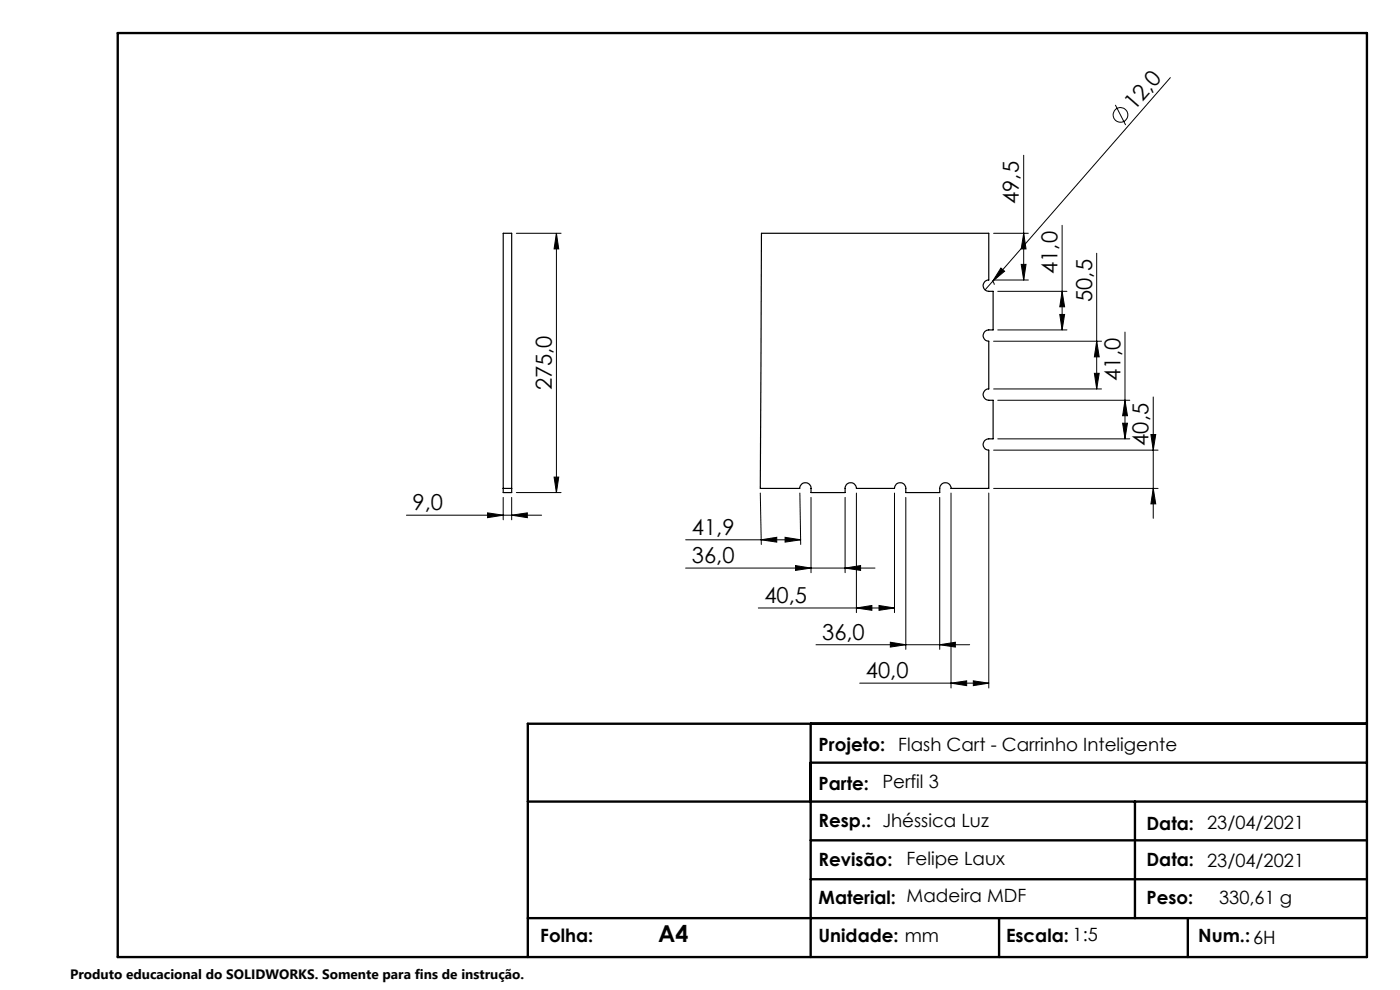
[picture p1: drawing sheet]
<svg xmlns="http://www.w3.org/2000/svg" width="297mm" height="210mm" viewBox="0 0 297 210" stroke-linecap="round" stroke-linejoin="round" font-family="sans-serif">
<g fill="none" stroke="#000" stroke-width=".21">
<path d="M248.3 16.5l-37.7 43.2M217.2 32.9v26.5M236.6 22.3l2.2 4.2M109.5 49.5h9.5M118 49.5v55M118 49.5l.5 3.3h-1zM210.5 59.7l.5 .7M210.6 59.7l-1.6 1.8M210.8 59.4h7.4M210.8 49.5h7.4M212.3 56.9l.8 .6-2.5 2.2zM216.6 56.1h1.1l-.5 3.3z"/>
<path d="M217.2 49.5l.5 3.3h-1.1zM225.3 47.8v22.2M232.7 53.7v28.8M210.8 72.4h22.9M211.7 70h14.6M211.7 61.8h14.6M224.8 66.7h1l-.5 3.3zM225.3 61.8l.5 3.3h-1zM232.2 79.2h1l-.5 3.3zM232.7 72.4l.5 3.3h-1zM238.7 70.4v22.7M210.8 82.5h22.9"/>
<path d="M210.8 95.5h34.9M211.7 93.1h28M211.7 84.9h28M238.2 89.8h1l-.5 3.3zM238.7 84.9l.5 3.3h-1zM244.2 92.2h1l-.5 3.3zM244.7 84.2v25.8M86.2 109.3h28.7M103.4 108.8l3.4 .5-3.4 .5zM106.8 105.5v4.8M108.5 109.3l3.4-.5v1zM108.5 105.5v4.8"/>
<path d="M109.5 104.5h9.5M117.5 101.2h1l-.5 3.3zM145.5 114.5h24.4M161.3 104.6l.2 10.9M161.5 114.5l3.3-.5v1zM166.5 114l3.4 .5-3.4 .5zM168.8 120l3.2 .5-3.2 .5zM169.7 104.6l.2 10.9M172 105.5v16M179.3 105.5v16M181.7 104.6v25.4M189.8 104.6v25.4"/>
<path d="M192.2 105.5v32.3M199.4 105.5v32.3M201.8 104.6v41.3M209.8 104.6v41.3M210.8 103.6h34.9M244.7 103.6l.5 3.3h-1zM145.5 120.5h40.1M160.9 129h28.9M173.1 136.8h32.6M179.3 120.5l3.3-.5v1zM181.7 129l3.3-.6v1.1zM186.5 128.4l3.3 .6-3.3 .5z"/>
<path d="M188.9 136.2l3.3 .6-3.3 .5zM199.4 136.8l3.3-.6v1.1zM182.4 144.9h27.4M201.8 144.9l3.3-.5v1zM206.5 144.4l3.3 .5-3.3 .5z"/>
<circle cx="237.7" cy="24.4" r="1.56"/>
</g>
<path d="M25 7h265v196h-265zM172 153.5v49.5M290 153.5h-178v49.5M112 170h178M172 161.8h118M172 178.3h118M240.8 170v24.8M172 186.5h118M211.9 194.8v8.2M252 194.8v8.2M290 194.8h-178" fill="none" stroke="#000" stroke-width=".5"/>
<g fill="#000">
<path d="M212.3 56.9l.8 .6-2.5 2.2z"/>
<path d="M118 49.5l.5 3.3h-1zM117.5 101.2h1l-.5 3.3z"/>
<path d="M216.6 56.1h1.1l-.5 3.3zM217.2 49.5l.5 3.3h-1.1zM224.8 66.7h1l-.5 3.3zM225.3 61.8l.5 3.3h-1z"/>
<path d="M232.2 79.2h1l-.5 3.3zM232.7 72.4l.5 3.3h-1zM238.2 89.8h1l-.5 3.3zM238.7 84.9l.5 3.3h-1zM244.7 103.6l.5 3.3h-1zM244.2 92.2h1l-.5 3.3z"/>
<path d="M103.4 108.8l3.4 .5-3.4 .5zM108.5 109.3l3.4-.5v1zM168.8 120l3.2 .5-3.2 .5zM179.3 120.5l3.3-.5v1zM181.7 129l3.3-.6v1.1zM186.5 128.4l3.3 .6-3.3 .5zM188.9 136.2l3.3 .6-3.3 .5zM199.4 136.8l3.3-.6v1.1zM201.8 144.9l3.3-.5v1zM206.5 144.4l3.3 .5-3.3 .5z"/>
<path d="M166.5 114l3.4 .5-3.4 .5zM161.5 114.5l3.3-.5v1z"/>
</g>
<path d="M161.5 49.5h48.3v9.9a1.2 1.2 0 0 0-1.2 1.2 1.2 1.2 0 0 0 1.2 1.2h.9v8.2a2.01 2.01 0 0 0-1.8 .4 1.2 1.2 0 0 0-.2 1.3 1.2 1.2 0 0 0 1.1 .7v10.1a1.2 1.2 0 0 0-1.2 1.2 1.2 1.2 0 0 0 1.2 1.2h.9v8.2a2.01 2.01 0 0 0-1.8 .4 1.2 1.2 0 0 0-.2 1.3 1.2 1.2 0 0 0 1.1 .7v8.1h-8a1.2 1.2 0 0 0-1.2-1.2 1.2 1.2 0 0 0-1.2 1.2v.9h-7.2a1.84 1.84 0 0 0-.4-1.8 1.21 1.21 0 0 0-1.3-.2 1.21 1.21 0 0 0-.7 1.1h-8.1a1.2 1.2 0 0 0-1.2-1.2 1.2 1.2 0 0 0-1.2 1.2v.9h-7.3a1.57 1.57 0 0 0-.6-2 1.2 1.2 0 0 0-1.7 1.1h-8.4zM106.8 103.6v-54.1h1.7v54.1M106.8 103.6h1.7M106.8 103.6v.9h1.7v-.9" fill="none" stroke="#000" stroke-width=".25"/>
<text font-size="4.9" x="139.6" y="199.9">A4</text>
<g font-size="4.7">
<text x="240.7" y="23.6" transform="rotate(-49 240.7 23.6)">12,0</text>
<text x="216.2" y="43.3" transform="rotate(-90 216.2 43.3)">49,5</text>
<text x="224.3" y="58.1" transform="rotate(-90 224.3 58.1)">41,0</text>
<text x="231.7" y="64" transform="rotate(-90 231.7 64)">50,5</text>
<text x="117" y="82.8" transform="rotate(-90 117 82.8)">275,0</text>
<text x="237.7" y="80.8" transform="rotate(-90 237.7 80.8)">41,0</text>
<text x="243.7" y="94.5" transform="rotate(-90 243.7 94.5)">40,5</text>
<text x="87.5" y="108.3">9,0</text>
<text x="146.8" y="113.5">41,9</text>
<text x="146.8" y="119.5">36,0</text>
<text x="162.2" y="127.9">40,5</text>
<text x="174.4" y="135.7">36,0</text>
<text x="183.7" y="143.9">40,0</text>
</g>
<g font-size="3.9">
<text x="173.7" y="159.2">Projeto:</text>
<text x="190.6" y="159.2">Flash Cart - Carrinho Inteligente</text>
<text x="173.7" y="167.6">Parte:</text>
<text x="187.2" y="167.1">Perfil 3</text>
<text x="173.7" y="175.4">Resp.: Jhéssica Luz</text>
<text x="243.2" y="176.1">Data:</text>
<text x="256.1" y="175.9">23/04/2021</text>
<text x="173.7" y="183.7">Revisão:</text>
<text x="192.3" y="183.5">Felipe Laux</text>
<text x="243.2" y="183.7">Data:</text>
<text x="256.1" y="184">23/04/2021</text>
<text x="173.7" y="191.7">Material: Madeira MDF</text>
<text x="243.2" y="191.7">Peso:</text>
<text x="258.6" y="191.8">330,61 g</text>
<text x="114.6" y="199.9">Folha:</text>
<text x="173.7" y="199.9">Unidade: mm</text>
<text x="213.4" y="199.9">Escala: 1:5</text>
<text x="254.2" y="199.9">Num.:6H</text>
</g>
<text font-size="2.9" x="14.9" y="207.6">Produto educacional do SOLIDWORKS. Somente para fins de instrução.</text>
</svg>
